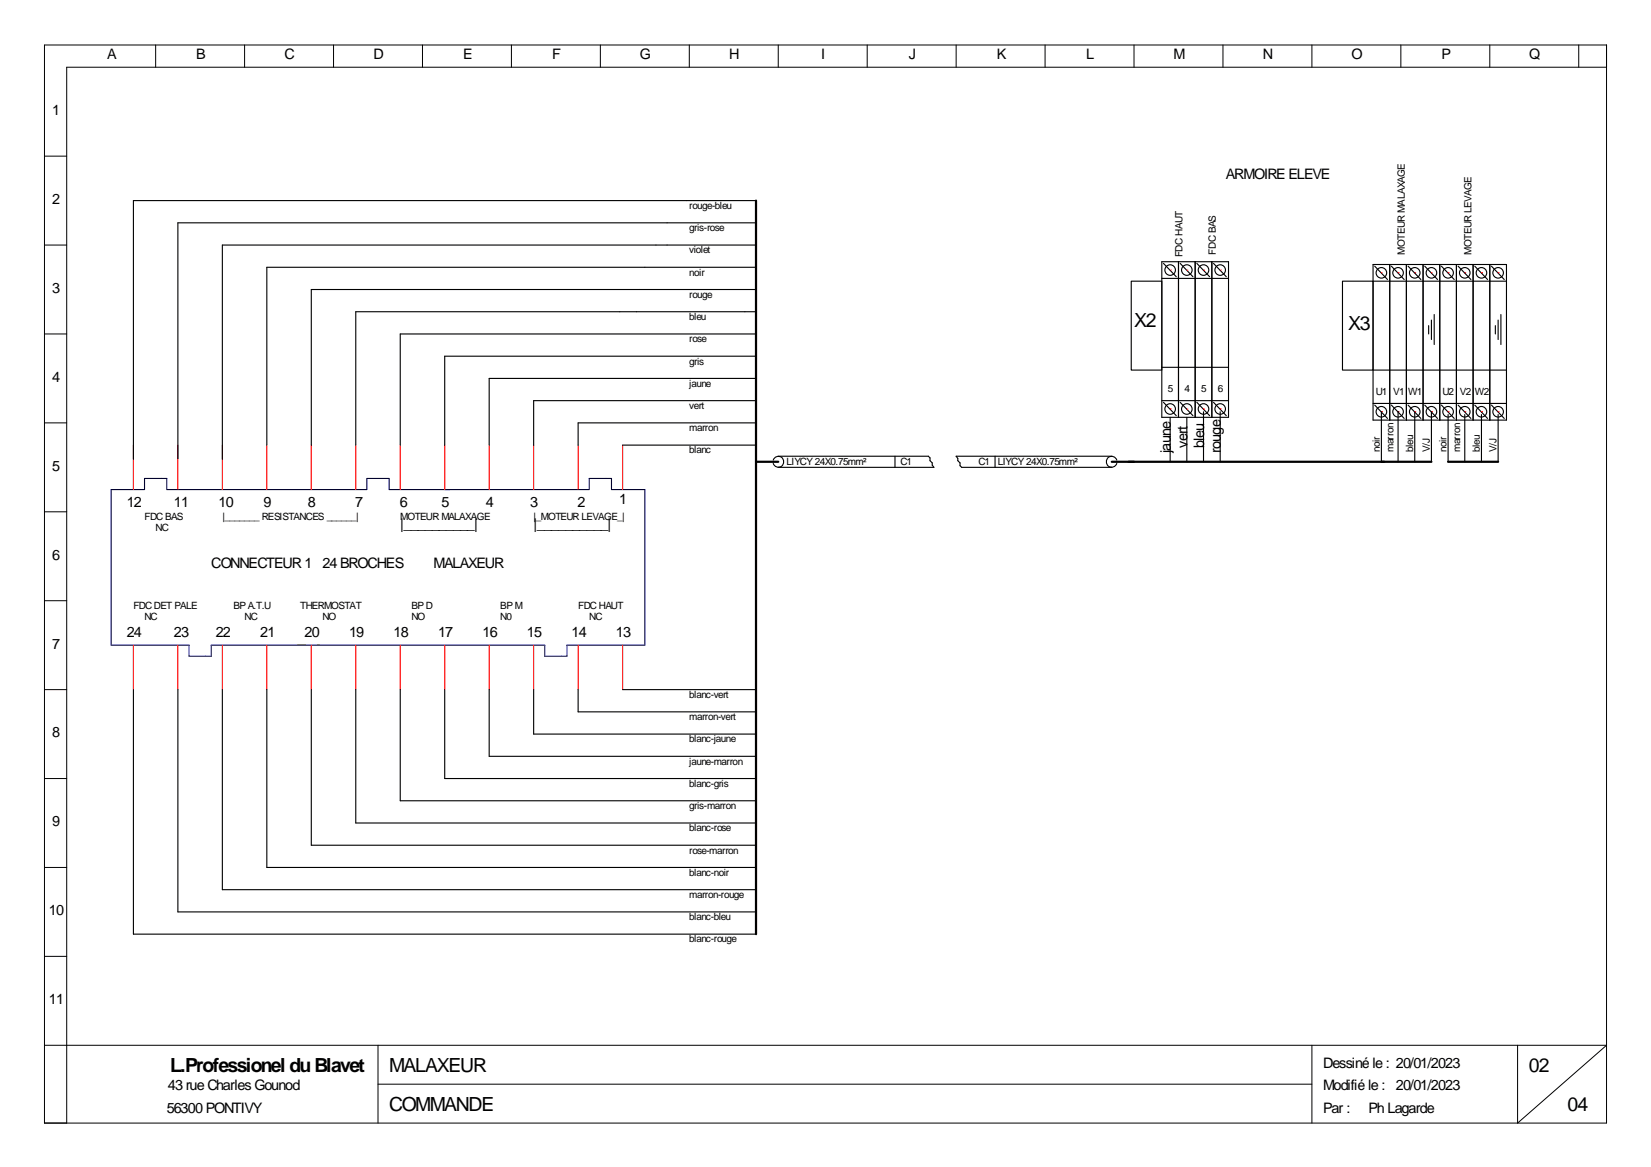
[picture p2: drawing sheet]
<svg xmlns="http://www.w3.org/2000/svg" width="297mm" height="210mm" viewBox="0 0 297 210" stroke-linecap="round" stroke-linejoin="round" font-family="sans-serif">
<g fill="none" stroke="#000" stroke-width=".18">
<path d="M8 8.1h281v194h-281zM28 8.1v4M44 8.1v4M60 8.1v4M76 8.1v4M92 8.1v4M108 8.1v4M124 8.1v4M140 8.1v4M156 8.1v4M172 8.1v4M188 8.1v4"/>
<path d="M204 8.1v4M220 8.1v4M236 8.1v4M252 8.1v4M268 8.1v4M284 8.1v4M289 12.1h-277v190M8 28.1h4M8 44.1h4M8 60.1h4M8 76.1h4M8 92.1h4"/>
<path d="M8 108.1h4M8 124.1h4M8 140.1h4M8 156.1h4M8 172.1h4M8 188.1h281l-16 14v-14M68 188.1v14M68 195.1h168M236 188.1v14"/>
</g>
<g fill="none" stroke="#000" stroke-width=".2">
<path d="M136 36.1h-112v46.5M136 40.1h-104v42.5M136 44.1h-96v38.5M136 56.1h-72v24M136 48.1h-88v32M136 52.1h-80v28M203.5 50.6h5.5v16h-5.5zM209 47.1h12v28h-12zM209 50.1h12M209.3 47.4l2.3 2.4M212 47.1v28M212.3 47.4l2.3 2.4"/>
<path d="M215 47.1v28M215.3 47.4l2.3 2.4M218 47.1v28M218.3 47.4l2.3 2.4M241.5 50.6h5.5v16h-5.5zM247 47.6h24v28h-24zM247 50.6h24M247.3 47.9l2.3 2.4M250 47.6v28M250.3 47.9l2.3 2.4M253 47.6v28M253.3 47.9l2.3 2.4"/>
<path d="M256 47.6v28M256.3 47.9l2.3 2.4M257 58.6v1.5M257.5 57.6v3.5M258 56.6v5.4M259 47.6v28M259.3 47.9l2.3 2.4M262 47.6v28M262.3 47.9l2.3 2.4M265 47.6v28M265.3 47.9l2.3 2.4M268 47.6v28"/>
<path d="M268.3 47.9l2.3 2.4M269 58.6v1.5M269.5 57.6v3.5M270 56.6v5.4M136 72.1h-40v8M136 76.1h-32v4M136 68.1h-48v12M136 64.1h-56v16M136 60.1h-64v20M209 66.1h12M209 72.1h12M209.3 72.4l2.3 2.4"/>
<path d="M210.5 75.1v8M212.3 72.4l2.3 2.4M213.5 75.1v8M215.3 72.4l2.3 2.4M216.5 74.1v9M218.3 72.4l2.3 2.4M219.5 74.1v9M247 66.6h24M247 72.6h24M247.3 72.9l2.3 2.4M248.5 74.1v9M250.3 72.9l2.3 2.4"/>
<path d="M251.5 74.1v9M253.3 72.9l2.3 2.4M254.5 74.1v9M256.3 72.9l2.3 2.4M257.5 74.1v9M259.3 72.9l2.3 2.4M260.5 74.6v8.5M262.3 72.9l2.3 2.4M263.5 74.6v8.5M265.3 72.9l2.3 2.4M266.5 74.6v8.5M268.3 72.9l2.3 2.4"/>
<path d="M269.5 74.6v8.5M112 80.1h24M139.1 82.8a.96 .96 0 0 1 1.5-.5 .96 .96 0 0 1 0 1.6 .96 .96 0 0 1-1.5-.5M140 82.1h27l.3 .3v.5l.4 .4v.4l.3 .4h-28M161 82.1v2M179 82.1v2M200 82.1h-28l.3 .4v.4l.4 .4v.5l.3 .3h27M200.9 82.8a.96 .96 0 0 0-1.5-.5 .96 .96 0 0 0 0 1.6 .96 .96 0 0 0 1.5-.5M24 124.1v44h112M32 124.1v40h104M40 124.1v36h96M48 124.1v32h88"/>
<path d="M56 124.1v28h80M64 124.1v24h72M72 124.1v20h64M80 124.1v16h56M88 124.1v12h48M96 124.1v8h40M104 124.1v4h32M112 124.1h24"/>
<circle cx="210.5" cy="48.6" r=".95"/>
<circle cx="213.5" cy="48.6" r=".95"/>
<circle cx="216.5" cy="48.6" r=".95"/>
<circle cx="219.5" cy="48.6" r=".95"/>
<circle cx="248.5" cy="49.1" r=".95"/>
<circle cx="251.5" cy="49.1" r=".95"/>
<circle cx="254.5" cy="49.1" r=".95"/>
<circle cx="257.5" cy="49.1" r=".95"/>
<circle cx="260.5" cy="49.1" r=".95"/>
<circle cx="263.5" cy="49.1" r=".95"/>
<circle cx="266.5" cy="49.1" r=".95"/>
<circle cx="269.5" cy="49.1" r=".95"/>
<circle cx="210.5" cy="73.6" r=".95"/>
<circle cx="213.5" cy="73.6" r=".95"/>
<circle cx="216.5" cy="73.6" r=".95"/>
<circle cx="219.5" cy="73.6" r=".95"/>
<circle cx="248.5" cy="74.1" r=".95"/>
<circle cx="251.5" cy="74.1" r=".95"/>
<circle cx="254.5" cy="74.1" r=".95"/>
<circle cx="257.5" cy="74.1" r=".95"/>
<circle cx="260.5" cy="74.1" r=".95"/>
<circle cx="263.5" cy="74.1" r=".95"/>
<circle cx="266.5" cy="74.1" r=".95"/>
<circle cx="269.5" cy="74.1" r=".95"/>
</g>
<path d="M136 36.1v132M136 83.1h4M200 83.1h57.5M260.5 83.1h9" fill="none" stroke="#000" stroke-width=".4"/>
<g fill="none" stroke="#f00" stroke-width=".2">
<path d="M210.5 48.6h.1M213.5 48.6h.1M216.5 48.6h.1M219.5 48.6h.1M248.5 49.1h.1M251.5 49.1h.1M254.5 49.1h.1M257.5 49.1h.1M260.5 49.1h.1M263.5 49.1h.1M266.5 49.1h.1M269.5 49.1h.1"/>
<path d="M210.5 73.6h.1M213.5 73.6h.1M216.5 73.6h.1M219.5 73.6h.1M248.5 74.1h.1M251.5 74.1h.1M254.5 74.1h.1M257.5 74.1h.1M260.5 74.1h.1M263.5 74.1h.1M266.5 74.1h.1M269.5 74.1h.1"/>
<path d="M24 80.1v8M32 80.1v8M40 80.1v8M48 80.1v8M56 80.1v8M64 80.1v8M72 80.1v8M80 80.1v8M88 80.1v8M96 80.1v8M104 80.1v8M112 80.1v8"/>
<path d="M24 116.1v8M32 116.1v8M40 116.1v8M48 116.1v8M56 116.1v8M64 116.1v8M72 116.1v8M80 116.1v8M88 116.1v8M96 116.1v8M104 116.1v8M112 116.1v8"/>
</g>
<path d="M20 88.1h6v-2h4v2h36v-2h4v2h36v-2h4v2h6v28h-14v2h-4v-2h-60v2h-4v-2h-14z" fill="none" stroke="#000080" stroke-width=".2"/>
<g font-size="3.5">
<text x="204" y="58.9">X2</text>
<text x="242.5" y="59.4">X3</text>
<text x="30.6" y="192.9">L.Professionel duBlavet</text>
<text x="70" y="192.9">MALAXEUR</text>
<text x="275" y="192.9">02</text>
<text x="70" y="199.9">COMMANDE</text>
<text x="282" y="199.9">04</text>
</g>
<g font-size="2.6">
<text x="19.3" y="10.7">A</text>
<text x="35.3" y="10.7">B</text>
<text x="51.2" y="10.7">C</text>
<text x="67.2" y="10.7">D</text>
<text x="83.3" y="10.7">E</text>
<text x="99.3" y="10.7">F</text>
<text x="115.1" y="10.7">G</text>
<text x="131.2" y="10.7">H</text>
<text x="147.7" y="10.7">I</text>
<text x="163.5" y="10.7">J</text>
<text x="179.3" y="10.7">K</text>
<text x="195.4" y="10.7">L</text>
<text x="211.1" y="10.7">M</text>
<text x="227.2" y="10.7">N</text>
<text x="243.1" y="10.7">O</text>
<text x="259.3" y="10.7">P</text>
<text x="275.1" y="10.7">Q</text>
<text x="9.4" y="20.7">1</text>
<text x="220.5" y="32.2">ARMOIRE ELEVE</text>
<text x="9.4" y="36.7">2</text>
<text x="9.4" y="52.7">3</text>
<text x="9.4" y="68.7">4</text>
<text x="210.6" y="81.6" transform="rotate(-90 210.6 81.6)">jaune</text>
<text x="213.6" y="80.6" transform="rotate(-90 213.6 80.6)">vert</text>
<text x="216.6" y="80.6" transform="rotate(-90 216.6 80.6)">bleu</text>
<text x="219.6" y="81.6" transform="rotate(-90 219.6 81.6)">rouge</text>
<text x="9.4" y="84.7">5</text>
<text x="22.8" y="91.2">12</text>
<text x="31.3" y="91.2">11</text>
<text x="39.3" y="91.2">10</text>
<text x="47.4" y="91.2">9</text>
<text x="55.4" y="91.2">8</text>
<text x="63.9" y="91.2">7</text>
<text x="71.9" y="91.2">6</text>
<text x="72" y="95.2">|__________|</text>
<text x="79.4" y="91.2">5</text>
<text x="87.4" y="91.2">4</text>
<text x="95.4" y="91.2">3</text>
<text x="96" y="95.2">|__________|</text>
<text x="103.9" y="91.2">2</text>
<text x="111.4" y="90.7">1</text>
<text x="9.4" y="100.7">6</text>
<text x="38" y="102.2">CONNECTEUR1</text>
<text x="58" y="102.2">24 BROCHES</text>
<text x="78" y="102.2">MALAXEUR</text>
<text x="9.4" y="116.7">7</text>
<text x="22.8" y="114.7">24</text>
<text x="31.3" y="114.7">23</text>
<text x="38.8" y="114.7">22</text>
<text x="46.8" y="114.7">21</text>
<text x="54.8" y="114.7">20</text>
<text x="62.8" y="114.7">19</text>
<text x="70.8" y="114.7">18</text>
<text x="78.8" y="114.7">17</text>
<text x="86.8" y="114.7">16</text>
<text x="94.8" y="114.7">15</text>
<text x="102.8" y="114.7">14</text>
<text x="110.8" y="114.7">13</text>
<text x="9.4" y="132.7">8</text>
<text x="9.4" y="148.7">9</text>
<text x="8.8" y="164.7">10</text>
<text x="8.8" y="180.7">11</text>
<text x="30.2" y="196.2">43 rue Charles Gounod</text>
<text x="238" y="192.2">Dessiné le : 20/01/2023</text>
<text x="238" y="196.2">Modifié le :</text>
<text x="251.1" y="196.2">20/01/2023</text>
<text x="30" y="200.2">56300 PONTIVY</text>
<text x="238" y="200.2">Par :</text>
<text x="246.2" y="200.2">Ph Lagarde</text>
</g>
<g font-size="1.8">
<text x="124" y="41.6">gris-rose</text>
<text x="124" y="37.6">rouge-bleu</text>
<text x="124" y="45.6">violet</text>
<text x="212.7" y="46.3" transform="rotate(-90 212.7 46.3)">FDCHAUT</text>
<text x="218.7" y="45.8" transform="rotate(-90 218.7 45.8)">FDCBAS</text>
<text x="252.7" y="45.8" transform="rotate(-90 252.7 45.8)">MOTEUR MALAXAGE</text>
<text x="264.7" y="45.8" transform="rotate(-90 264.7 45.8)">MOTEUR LEVAGE</text>
<text x="124" y="49.6">noir</text>
<text x="124" y="53.6">rouge</text>
<text x="124" y="57.6">bleu</text>
<text x="124" y="61.6">rose</text>
<text x="124" y="65.6">gris</text>
<text x="124" y="69.6">jaune</text>
<text x="210.1" y="70.6">5</text>
<text x="213.1" y="70.6">4</text>
<text x="216.1" y="70.6">5</text>
<text x="219.1" y="70.6">6</text>
<text x="247.5" y="71.1">U1</text>
<text x="250.6" y="71.1">V1</text>
<text x="253.3" y="71.1">W1</text>
<text x="259.5" y="71.1">U2</text>
<text x="262.6" y="71.1">V2</text>
<text x="265.3" y="71.1">W2</text>
<text x="124" y="77.6">marron</text>
<text x="124" y="73.6">vert</text>
<text x="124" y="81.6">blanc</text>
<text x="141.5" y="83.6">LIYCY24X0.75mm²</text>
<text x="162" y="83.6">C1</text>
<text x="176" y="83.6">C1</text>
<text x="179.5" y="83.6">LIYCY24X0.75mm²</text>
<text x="248.2" y="81.3" transform="rotate(-90 248.2 81.3)">noir</text>
<text x="250.7" y="81.3" transform="rotate(-90 250.7 81.3)">marron</text>
<text x="254.2" y="81.3" transform="rotate(-90 254.2 81.3)">bleu</text>
<text x="257.2" y="81.3" transform="rotate(-90 257.2 81.3)">V/J</text>
<text x="260.2" y="81.3" transform="rotate(-90 260.2 81.3)">noir</text>
<text x="262.7" y="81.3" transform="rotate(-90 262.7 81.3)">marron</text>
<text x="266.2" y="81.3" transform="rotate(-90 266.2 81.3)">bleu</text>
<text x="269.2" y="81.3" transform="rotate(-90 269.2 81.3)">V/J</text>
<text x="26" y="93.6">FDCBAS</text>
<text x="28" y="95.6">NC</text>
<text x="40" y="93.6">|_______ RESISTANCES ______|</text>
<text x="72" y="93.6">MOTEURMALAXAGE</text>
<text x="96" y="93.6">|_MOTEURLEVAGE_|</text>
<text x="24" y="109.6">FDCDET PALE</text>
<text x="26" y="111.6">NC</text>
<text x="42" y="109.6">BPA.T.U</text>
<text x="44" y="111.6">NC</text>
<text x="54" y="109.6">THERMOSTAT</text>
<text x="58" y="111.6">NO</text>
<text x="74" y="109.6">BPD</text>
<text x="74" y="111.6">NO</text>
<text x="90" y="109.6">BPM</text>
<text x="90" y="111.6">N0</text>
<text x="104" y="109.6">FDCHAUT</text>
<text x="106" y="111.6">NC</text>
<text x="124" y="125.6">blanc-vert</text>
<text x="124" y="129.6">marron-vert</text>
<text x="124" y="133.6">blanc-jaune</text>
<text x="124" y="137.6">jaune-marron</text>
<text x="124" y="141.6">blanc-gris</text>
<text x="124" y="149.6">blanc-rose</text>
<text x="124" y="145.6">gris-marron</text>
<text x="124" y="153.6">rose-marron</text>
<text x="124" y="157.6">blanc-noir</text>
<text x="124" y="161.6">marron-rouge</text>
<text x="124" y="165.6">blanc-bleu</text>
<text x="124" y="169.6">blanc-rouge</text>
</g>
</svg>
